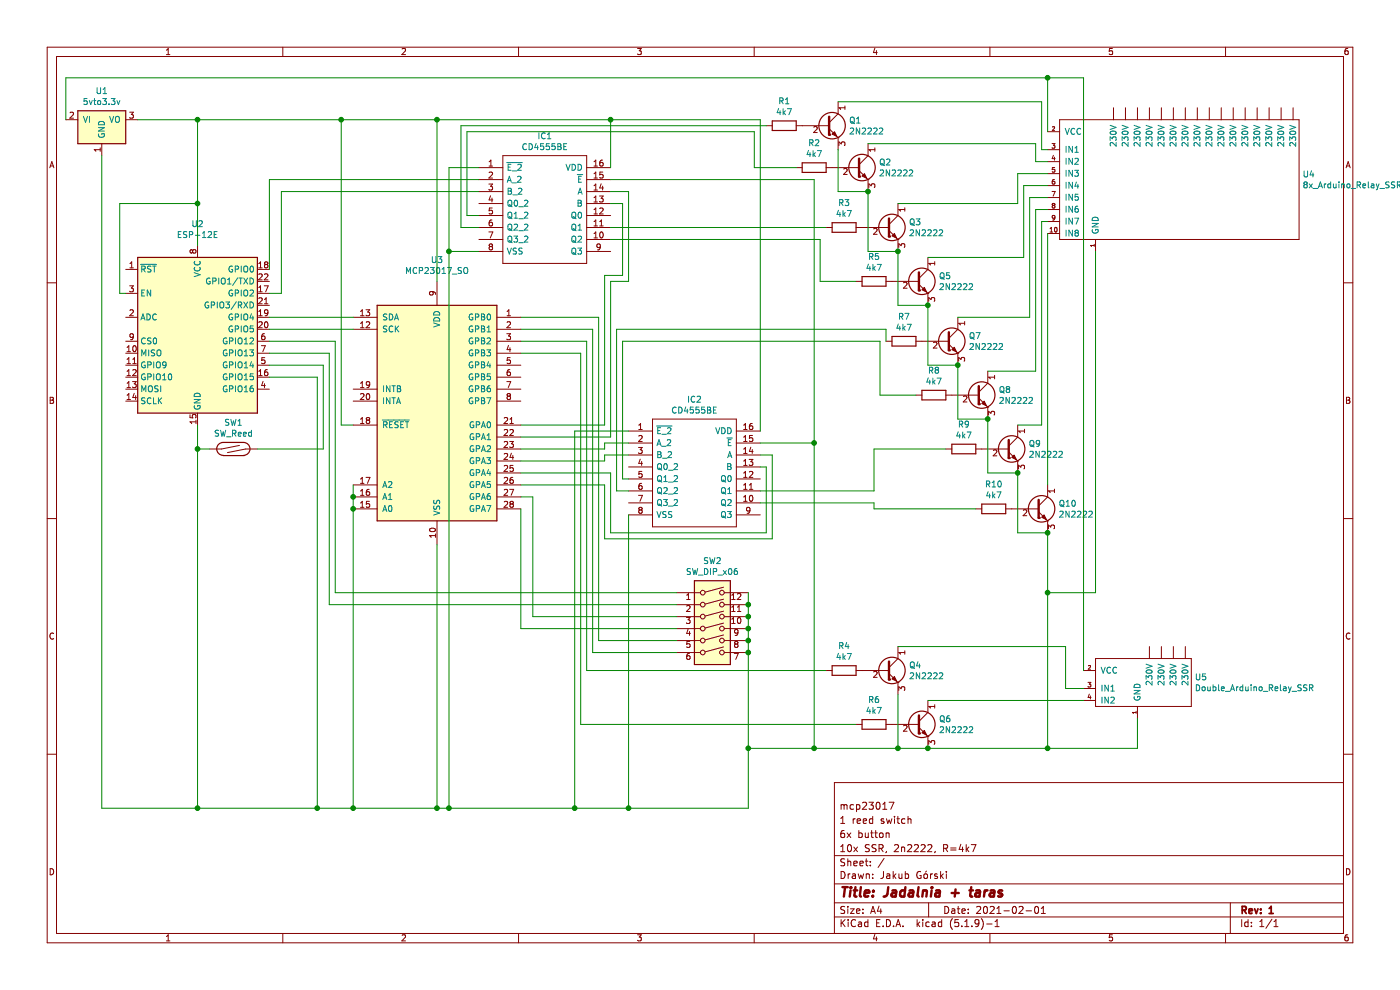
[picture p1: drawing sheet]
EESchema Schematic File Version 4
EELAYER 30 0
EELAYER END
$Descr A4 11693 8268
encoding utf-8
Sheet 1 1
Title "Jadalnia + taras"
Date "2021-02-01"
Rev "1"
Comp "Jakub Górski"
Comment1 "10x SSR, 2n2222, R=4k7"
Comment2 "6x button"
Comment3 "1 reed switch"
Comment4 "mcp23017"
$EndDescr
$Comp
L Arduino_Relay:5vto3.3v U1
U 1 1
P 850 1000
F 0 "U1" H 850 1242 50  0000 C CNN
F 1 "5vto3.3v" H 850 1151 50  0000 C CNN
F 2 "Arduino Relay:5v to 3.3v" H 850 1250 50  0001 C CNN
F 3 "" H 850 1250 50  0001 C CNN
	1    850  1000
	1    0    0    -1  
$EndComp
$Comp
L Interface_Expansion:MCP23017_SO U3
U 1 1
P 3650 3450
F 0 "U3" H 3650 4731 50  0000 C CNN
F 1 "MCP23017_SO" H 3650 4640 50  0000 C CNN
F 2 "Package_DIP:DIP-28_W7.62mm" H 3850 2450 50  0001 L CNN
F 3 "http://ww1.microchip.com/downloads/en/DeviceDoc/20001952C.pdf" H 3850 2350 50  0001 L CNN
	1    3650 3450
	1    0    0    -1  
$EndComp
$Comp
L SamacSys_Parts:CD4555BE IC1
U 1 1
P 4000 1400
F 0 "IC1" H 4550 1665 50  0000 C CNN
F 1 "CD4555BE" H 4550 1574 50  0000 C CNN
F 2 "Arduino Relay:CD4555BE" H 4950 1500 50  0001 L CNN
F 3 "http://www.ti.com/lit/gpn/cd4555b" H 4950 1400 50  0001 L CNN
F 4 "CMOS Dual Binary to 1-of-4 Decoder/Demultiplexer with Outputs High on Select" H 4950 1300 50  0001 L CNN "Description"
F 5 "" H 4950 1200 50  0001 L CNN "Height"
F 6 "Texas Instruments" H 4950 1100 50  0001 L CNN "Manufacturer_Name"
F 7 "CD4555BE" H 4950 1000 50  0001 L CNN "Manufacturer_Part_Number"
F 8 "595-CD4555BE" H 4950 900 50  0001 L CNN "Mouser Part Number"
F 9 "https://www.mouser.com/Search/Refine.aspx?Keyword=595-CD4555BE" H 4950 800 50  0001 L CNN "Mouser Price/Stock"
F 10 "" H 4950 700 50  0001 L CNN "RS Part Number"
F 11 "" H 4950 600 50  0001 L CNN "RS Price/Stock"
	1    4000 1400
	1    0    0    -1  
$EndComp
Wire Wire Line
	2250 2650 2950 2650
Wire Wire Line
	2950 2750 2250 2750
Wire Wire Line
	2950 4050 2950 4150
Connection ~ 2950 4150
Wire Wire Line
	2950 4150 2950 4250
Wire Wire Line
	2950 3550 2850 3550
$Comp
L RF_Module:ESP-12E U2
U 1 1
P 1650 2850
F 0 "U2" H 1650 3831 50  0000 C CNN
F 1 "ESP-12E" H 1650 3740 50  0000 C CNN
F 2 "ESP8266:ESP-12E" H 1650 2850 50  0001 C CNN
F 3 "http://wiki.ai-thinker.com/_media/esp8266/esp8266_series_modules_user_manual_v1.1.pdf" H 1300 2950 50  0001 C CNN
	1    1650 2850
	1    0    0    -1  
$EndComp
Wire Wire Line
	2250 2450 2350 2450
$Comp
L SamacSys_Parts:CD4555BE IC2
U 1 1
P 5250 3600
F 0 "IC2" H 5800 3865 50  0000 C CNN
F 1 "CD4555BE" H 5800 3774 50  0000 C CNN
F 2 "Arduino Relay:CD4555BE" H 6200 3700 50  0001 L CNN
F 3 "http://www.ti.com/lit/gpn/cd4555b" H 6200 3600 50  0001 L CNN
F 4 "CMOS Dual Binary to 1-of-4 Decoder/Demultiplexer with Outputs High on Select" H 6200 3500 50  0001 L CNN "Description"
F 5 "" H 6200 3400 50  0001 L CNN "Height"
F 6 "Texas Instruments" H 6200 3300 50  0001 L CNN "Manufacturer_Name"
F 7 "CD4555BE" H 6200 3200 50  0001 L CNN "Manufacturer_Part_Number"
F 8 "595-CD4555BE" H 6200 3100 50  0001 L CNN "Mouser Part Number"
F 9 "https://www.mouser.com/Search/Refine.aspx?Keyword=595-CD4555BE" H 6200 3000 50  0001 L CNN "Mouser Price/Stock"
F 10 "" H 6200 2900 50  0001 L CNN "RS Part Number"
F 11 "" H 6200 2800 50  0001 L CNN "RS Price/Stock"
	1    5250 3600
	1    0    0    -1  
$EndComp
Wire Wire Line
	4350 3650 5100 3650
Wire Wire Line
	5200 2300 5050 2300
$Comp
L Switch:SW_DIP_x06 SW2
U 1 1
P 5950 5250
F 0 "SW2" H 5950 5817 50  0000 C CNN
F 1 "SW_DIP_x06" H 5950 5726 50  0000 C CNN
F 2 "Connector_PinHeader_2.54mm:PinHeader_1x06_P2.54mm_Vertical" H 5950 5250 50  0001 C CNN
F 3 "~" H 5950 5250 50  0001 C CNN
	1    5950 5250
	1    0    0    -1  
$EndComp
Wire Wire Line
	2250 2850 2800 2850
Wire Wire Line
	2800 2850 2800 4950
Wire Wire Line
	2800 4950 5650 4950
Wire Wire Line
	2250 2950 2750 2950
Wire Wire Line
	2750 2950 2750 5050
Wire Wire Line
	2750 5050 5650 5050
$Comp
L Switch:SW_Reed SW1
U 1 1
P 1950 3750
F 0 "SW1" H 1950 3972 50  0000 C CNN
F 1 "SW_Reed" H 1950 3881 50  0000 C CNN
F 2 "Connector_PinSocket_2.54mm:PinSocket_1x02_P2.54mm_Vertical" H 1950 3750 50  0001 C CNN
F 3 "~" H 1950 3750 50  0001 C CNN
	1    1950 3750
	1    0    0    -1  
$EndComp
Wire Wire Line
	2700 3050 2250 3050
Wire Wire Line
	4350 4150 4450 4150
Wire Wire Line
	4350 2650 5000 2650
Wire Wire Line
	5000 2650 5000 5350
Wire Wire Line
	5000 5350 5650 5350
Wire Wire Line
	4350 2750 4950 2750
Wire Wire Line
	4950 2750 4950 5450
Wire Wire Line
	4950 5450 5650 5450
Wire Wire Line
	4350 2850 4900 2850
Wire Wire Line
	4900 2850 4900 5600
Wire Wire Line
	4350 2950 4850 2950
Wire Wire Line
	1650 6750 2650 6750
Wire Wire Line
	3650 6750 3650 4550
Wire Wire Line
	850  6750 1650 6750
Connection ~ 1650 6750
Wire Wire Line
	3650 6750 3750 6750
Wire Wire Line
	6250 6750 6250 6250
Connection ~ 3650 6750
Connection ~ 6250 5050
Wire Wire Line
	6250 5050 6250 4950
Connection ~ 6250 5150
Wire Wire Line
	6250 5150 6250 5050
Connection ~ 6250 5250
Wire Wire Line
	6250 5250 6250 5150
Connection ~ 6250 5350
Wire Wire Line
	6250 5350 6250 5250
Connection ~ 6250 5450
Wire Wire Line
	6250 5450 6250 5350
Wire Wire Line
	1650 3550 1650 3750
Wire Wire Line
	2700 3750 2150 3750
Wire Wire Line
	2700 3050 2700 3750
Wire Wire Line
	1750 3750 1650 3750
Connection ~ 1650 3750
Wire Wire Line
	1650 3750 1650 6750
Wire Wire Line
	4000 2100 3750 2100
Wire Wire Line
	3750 2100 3750 6750
Connection ~ 3750 6750
Wire Wire Line
	3750 6750 4800 6750
Wire Wire Line
	4000 1400 3750 1400
Wire Wire Line
	3750 1400 3750 2100
Connection ~ 3750 2100
Wire Wire Line
	5100 1500 6800 1500
Connection ~ 5250 6750
Wire Wire Line
	5250 6750 6250 6750
Connection ~ 4800 6750
Wire Wire Line
	4800 6750 5250 6750
Wire Wire Line
	6350 1000 5100 1000
Wire Wire Line
	5100 1400 5100 1000
Connection ~ 5100 1000
Wire Wire Line
	5100 1000 3650 1000
Wire Wire Line
	2850 1000 2850 3550
Wire Wire Line
	3650 1000 3650 2350
Connection ~ 3650 1000
Wire Wire Line
	3650 1000 2850 1000
Wire Wire Line
	1650 1000 1150 1000
Wire Wire Line
	1650 1000 1650 1700
Wire Wire Line
	1650 1000 2850 1000
Connection ~ 1650 1000
Connection ~ 2850 1000
Wire Wire Line
	2950 4250 2950 6750
Connection ~ 2950 4250
Connection ~ 2950 6750
Wire Wire Line
	2950 6750 3650 6750
Wire Wire Line
	550  650  550  1000
$Comp
L Device:Q_NPN_CBE Q4
U 1 1
P 7400 5600
F 0 "Q4" H 7591 5646 50  0000 L CNN
F 1 "2N2222" H 7591 5555 50  0000 L CNN
F 2 "Package_TO_SOT_THT:TO-92" H 7600 5700 50  0001 C CNN
F 3 "~" H 7400 5600 50  0001 C CNN
	1    7400 5600
	1    0    0    -1  
$EndComp
$Comp
L Device:Q_NPN_CBE Q6
U 1 1
P 7650 6050
F 0 "Q6" H 7841 6096 50  0000 L CNN
F 1 "2N2222" H 7841 6005 50  0000 L CNN
F 2 "Package_TO_SOT_THT:TO-92" H 7850 6150 50  0001 C CNN
F 3 "~" H 7650 6050 50  0001 C CNN
	1    7650 6050
	1    0    0    -1  
$EndComp
$Comp
L Device:R R4
U 1 1
P 7050 5600
F 0 "R4" V 6843 5600 50  0000 C CNN
F 1 "4k7" V 6934 5600 50  0000 C CNN
F 2 "Resistor_THT:R_Axial_DIN0204_L3.6mm_D1.6mm_P7.62mm_Horizontal" V 6980 5600 50  0001 C CNN
F 3 "~" H 7050 5600 50  0001 C CNN
	1    7050 5600
	0    1    1    0   
$EndComp
Wire Wire Line
	4900 5600 6900 5600
Wire Wire Line
	4850 2950 4850 6050
Wire Wire Line
	7750 6250 7500 6250
Connection ~ 6250 6250
Wire Wire Line
	6250 5450 6250 6250
Connection ~ 6800 6250
Wire Wire Line
	6800 6250 6250 6250
$Comp
L Device:R R6
U 1 1
P 7300 6050
F 0 "R6" V 7093 6050 50  0000 C CNN
F 1 "4k7" V 7184 6050 50  0000 C CNN
F 2 "Resistor_THT:R_Axial_DIN0204_L3.6mm_D1.6mm_P7.62mm_Horizontal" V 7230 6050 50  0001 C CNN
F 3 "~" H 7300 6050 50  0001 C CNN
	1    7300 6050
	0    1    1    0   
$EndComp
Wire Wire Line
	4850 6050 7150 6050
Wire Wire Line
	7750 6250 8750 6250
Connection ~ 7750 6250
Wire Wire Line
	7750 5850 9050 5850
Wire Wire Line
	7500 5800 7500 6250
Connection ~ 7500 6250
Wire Wire Line
	7500 6250 6800 6250
Wire Wire Line
	7500 5400 8900 5400
Wire Wire Line
	8900 5400 8900 5750
Wire Wire Line
	8900 5750 9050 5750
Wire Wire Line
	9500 6000 9500 6250
$Comp
L Device:Q_NPN_CBE Q1
U 1 1
P 6900 1050
F 0 "Q1" H 7090 1096 50  0000 L CNN
F 1 "2N2222" H 7090 1005 50  0000 L CNN
F 2 "Package_TO_SOT_THT:TO-92" H 7100 1150 50  0001 C CNN
F 3 "~" H 6900 1050 50  0001 C CNN
	1    6900 1050
	1    0    0    -1  
$EndComp
$Comp
L Device:R R1
U 1 1
P 6550 1050
F 0 "R1" V 6343 1050 50  0000 C CNN
F 1 "4k7" V 6434 1050 50  0000 C CNN
F 2 "Resistor_THT:R_Axial_DIN0204_L3.6mm_D1.6mm_P7.62mm_Horizontal" V 6480 1050 50  0001 C CNN
F 3 "~" H 6550 1050 50  0001 C CNN
	1    6550 1050
	0    1    1    0   
$EndComp
Wire Wire Line
	3850 1050 6400 1050
$Comp
L Device:Q_NPN_CBE Q2
U 1 1
P 7150 1400
F 0 "Q2" H 7340 1446 50  0000 L CNN
F 1 "2N2222" H 7340 1355 50  0000 L CNN
F 2 "Package_TO_SOT_THT:TO-92" H 7350 1500 50  0001 C CNN
F 3 "~" H 7150 1400 50  0001 C CNN
	1    7150 1400
	1    0    0    -1  
$EndComp
$Comp
L Device:R R2
U 1 1
P 6800 1400
F 0 "R2" V 6593 1400 50  0000 C CNN
F 1 "4k7" V 6684 1400 50  0000 C CNN
F 2 "Resistor_THT:R_Axial_DIN0204_L3.6mm_D1.6mm_P7.62mm_Horizontal" V 6730 1400 50  0001 C CNN
F 3 "~" H 6800 1400 50  0001 C CNN
	1    6800 1400
	0    1    1    0   
$EndComp
Wire Wire Line
	3900 1100 6300 1100
Wire Wire Line
	6300 1100 6300 1400
Wire Wire Line
	6300 1400 6650 1400
$Comp
L Device:Q_NPN_CBE Q3
U 1 1
P 7400 1900
F 0 "Q3" H 7590 1946 50  0000 L CNN
F 1 "2N2222" H 7590 1855 50  0000 L CNN
F 2 "Package_TO_SOT_THT:TO-92" H 7600 2000 50  0001 C CNN
F 3 "~" H 7400 1900 50  0001 C CNN
	1    7400 1900
	1    0    0    -1  
$EndComp
$Comp
L Device:R R3
U 1 1
P 7050 1900
F 0 "R3" V 6843 1900 50  0000 C CNN
F 1 "4k7" V 6934 1900 50  0000 C CNN
F 2 "Resistor_THT:R_Axial_DIN0204_L3.6mm_D1.6mm_P7.62mm_Horizontal" V 6980 1900 50  0001 C CNN
F 3 "~" H 7050 1900 50  0001 C CNN
	1    7050 1900
	0    1    1    0   
$EndComp
$Comp
L Device:Q_NPN_CBE Q5
U 1 1
P 7650 2350
F 0 "Q5" H 7840 2396 50  0000 L CNN
F 1 "2N2222" H 7840 2305 50  0000 L CNN
F 2 "Package_TO_SOT_THT:TO-92" H 7850 2450 50  0001 C CNN
F 3 "~" H 7650 2350 50  0001 C CNN
	1    7650 2350
	1    0    0    -1  
$EndComp
$Comp
L Device:R R5
U 1 1
P 7300 2350
F 0 "R5" V 7093 2350 50  0000 C CNN
F 1 "4k7" V 7184 2350 50  0000 C CNN
F 2 "Resistor_THT:R_Axial_DIN0204_L3.6mm_D1.6mm_P7.62mm_Horizontal" V 7230 2350 50  0001 C CNN
F 3 "~" H 7300 2350 50  0001 C CNN
	1    7300 2350
	0    1    1    0   
$EndComp
$Comp
L Device:Q_NPN_CBE Q7
U 1 1
P 7900 2850
F 0 "Q7" H 8090 2896 50  0000 L CNN
F 1 "2N2222" H 8090 2805 50  0000 L CNN
F 2 "Package_TO_SOT_THT:TO-92" H 8100 2950 50  0001 C CNN
F 3 "~" H 7900 2850 50  0001 C CNN
	1    7900 2850
	1    0    0    -1  
$EndComp
$Comp
L Device:R R7
U 1 1
P 7550 2850
F 0 "R7" V 7343 2850 50  0000 C CNN
F 1 "4k7" V 7434 2850 50  0000 C CNN
F 2 "Resistor_THT:R_Axial_DIN0204_L3.6mm_D1.6mm_P7.62mm_Horizontal" V 7480 2850 50  0001 C CNN
F 3 "~" H 7550 2850 50  0001 C CNN
	1    7550 2850
	0    1    1    0   
$EndComp
$Comp
L Device:Q_NPN_CBE Q8
U 1 1
P 8150 3300
F 0 "Q8" H 8340 3346 50  0000 L CNN
F 1 "2N2222" H 8340 3255 50  0000 L CNN
F 2 "Package_TO_SOT_THT:TO-92" H 8350 3400 50  0001 C CNN
F 3 "~" H 8150 3300 50  0001 C CNN
	1    8150 3300
	1    0    0    -1  
$EndComp
$Comp
L Device:R R8
U 1 1
P 7800 3300
F 0 "R8" V 7593 3300 50  0000 C CNN
F 1 "4k7" V 7684 3300 50  0000 C CNN
F 2 "Resistor_THT:R_Axial_DIN0204_L3.6mm_D1.6mm_P7.62mm_Horizontal" V 7730 3300 50  0001 C CNN
F 3 "~" H 7800 3300 50  0001 C CNN
	1    7800 3300
	0    1    1    0   
$EndComp
$Comp
L Device:Q_NPN_CBE Q9
U 1 1
P 8400 3750
F 0 "Q9" H 8590 3796 50  0000 L CNN
F 1 "2N2222" H 8590 3705 50  0000 L CNN
F 2 "Package_TO_SOT_THT:TO-92" H 8600 3850 50  0001 C CNN
F 3 "~" H 8400 3750 50  0001 C CNN
	1    8400 3750
	1    0    0    -1  
$EndComp
$Comp
L Device:R R9
U 1 1
P 8050 3750
F 0 "R9" V 7843 3750 50  0000 C CNN
F 1 "4k7" V 7934 3750 50  0000 C CNN
F 2 "Resistor_THT:R_Axial_DIN0204_L3.6mm_D1.6mm_P7.62mm_Horizontal" V 7980 3750 50  0001 C CNN
F 3 "~" H 8050 3750 50  0001 C CNN
	1    8050 3750
	0    1    1    0   
$EndComp
$Comp
L Device:Q_NPN_CBE Q10
U 1 1
P 8650 4250
F 0 "Q10" H 8840 4296 50  0000 L CNN
F 1 "2N2222" H 8840 4205 50  0000 L CNN
F 2 "Package_TO_SOT_THT:TO-92" H 8850 4350 50  0001 C CNN
F 3 "~" H 8650 4250 50  0001 C CNN
	1    8650 4250
	1    0    0    -1  
$EndComp
Wire Wire Line
	7250 1600 7000 1600
Wire Wire Line
	7000 1600 7000 1250
Wire Wire Line
	7250 1600 7250 2100
Wire Wire Line
	7250 2100 7500 2100
Connection ~ 7250 1600
Wire Wire Line
	7750 2550 7500 2550
Wire Wire Line
	7500 2550 7500 2100
Connection ~ 7500 2100
Wire Wire Line
	8000 3050 7750 3050
Wire Wire Line
	7750 3050 7750 2550
Connection ~ 7750 2550
Wire Wire Line
	8250 3500 8000 3500
Wire Wire Line
	8000 3500 8000 3050
Connection ~ 8000 3050
Wire Wire Line
	8500 3950 8250 3950
Wire Wire Line
	8250 3950 8250 3500
Connection ~ 8250 3500
Wire Wire Line
	8750 4450 8500 4450
Wire Wire Line
	8500 4450 8500 3950
Connection ~ 8500 3950
Wire Wire Line
	8750 1950 8750 4050
Wire Wire Line
	8500 3550 8700 3550
Wire Wire Line
	8700 3550 8700 1850
Wire Wire Line
	8700 1850 8750 1850
Wire Wire Line
	8250 3100 8650 3100
Wire Wire Line
	8650 3100 8650 1750
Wire Wire Line
	8650 1750 8750 1750
Wire Wire Line
	8000 2650 8600 2650
Wire Wire Line
	8600 2650 8600 1650
Wire Wire Line
	8600 1650 8750 1650
Wire Wire Line
	7750 2150 8550 2150
Wire Wire Line
	8550 2150 8550 1550
Wire Wire Line
	8550 1550 8750 1550
Wire Wire Line
	7500 1700 8500 1700
Wire Wire Line
	8500 1700 8500 1450
Wire Wire Line
	8500 1450 8750 1450
Wire Wire Line
	7250 1200 8650 1200
Wire Wire Line
	8650 1200 8650 1350
Wire Wire Line
	8650 1350 8750 1350
Wire Wire Line
	8700 850  8700 1250
Wire Wire Line
	8700 1250 8750 1250
Wire Wire Line
	7000 850  8700 850 
Wire Wire Line
	8750 650  8750 1100
Wire Wire Line
	550  650  8750 650 
Wire Wire Line
	8750 4450 8750 4950
Connection ~ 8750 4450
Connection ~ 8750 6250
Wire Wire Line
	9150 2100 9150 4950
Wire Wire Line
	9150 4950 8750 4950
Connection ~ 8750 4950
Wire Wire Line
	8750 4950 8750 6250
Wire Wire Line
	8750 6250 9500 6250
Wire Wire Line
	850  1300 850  6750
Wire Wire Line
	6850 2350 7150 2350
Wire Wire Line
	7400 2850 7400 2750
Wire Wire Line
	7400 2750 5150 2750
Wire Wire Line
	5200 2850 7350 2850
Wire Wire Line
	7350 2850 7350 3300
Wire Wire Line
	7350 3300 7650 3300
Wire Wire Line
	9050 5600 9050 650 
Wire Wire Line
	9050 650  8750 650 
Connection ~ 8750 650 
Wire Wire Line
	2250 3150 2650 3150
Wire Wire Line
	2650 3150 2650 6750
Connection ~ 2650 6750
Wire Wire Line
	2650 6750 2950 6750
Wire Wire Line
	1050 2450 1000 2450
Wire Wire Line
	1000 2450 1000 1700
Wire Wire Line
	1000 1700 1650 1700
Connection ~ 1650 1700
Wire Wire Line
	1650 1700 1650 2050
$Comp
L Arduino_Relay:8x_Arduino_Relay_SSR U4
U 1 1
P 9850 1500
F 0 "U4" H 10878 1546 50  0000 L CNN
F 1 "8x_Arduino_Relay_SSR" H 10878 1455 50  0000 L CNN
F 2 "Connector_PinHeader_2.54mm:PinHeader_1x10_P2.54mm_Vertical" H 9850 3200 50  0001 C CNN
F 3 "" H 9850 3200 50  0001 C CNN
	1    9850 1500
	1    0    0    -1  
$EndComp
$Comp
L Arduino_Relay:Double_Arduino_Relay_SSR U5
U 1 1
P 9550 5700
F 0 "U5" H 9978 5746 50  0000 L CNN
F 1 "Double_Arduino_Relay_SSR" H 9978 5655 50  0000 L CNN
F 2 "Connector_PinHeader_2.54mm:PinHeader_1x04_P2.54mm_Vertical" H 9550 7400 50  0001 C CNN
F 3 "" H 9550 7400 50  0001 C CNN
	1    9550 5700
	1    0    0    -1  
$EndComp
Wire Wire Line
	4350 5250 4350 4250
Wire Wire Line
	4350 5250 5650 5250
Wire Wire Line
	4450 5150 4450 4150
Wire Wire Line
	4450 5150 5650 5150
Wire Wire Line
	4350 3750 5050 3750
Wire Wire Line
	4350 3850 5050 3850
Wire Wire Line
	5150 2750 5150 4100
Wire Wire Line
	5200 2850 5200 4000
Wire Wire Line
	4800 3600 5250 3600
Wire Wire Line
	4800 3600 4800 6750
Wire Wire Line
	5050 3750 5050 3700
Wire Wire Line
	5050 3700 5250 3700
Wire Wire Line
	5050 3850 5050 3800
Wire Wire Line
	5050 3800 5250 3800
Wire Wire Line
	5200 4000 5250 4000
Wire Wire Line
	5150 4100 5250 4100
Wire Wire Line
	5250 4300 5250 6750
Wire Wire Line
	6350 3700 6800 3700
Connection ~ 6800 3700
Wire Wire Line
	6800 3700 6800 6250
Wire Wire Line
	6800 1500 6800 3700
Wire Wire Line
	6350 4100 7300 4100
Wire Wire Line
	7300 4100 7300 3750
Wire Wire Line
	7300 3750 7900 3750
Wire Wire Line
	4350 3950 5100 3950
Wire Wire Line
	5100 3950 5100 4450
Wire Wire Line
	5100 4450 6400 4450
Wire Wire Line
	6400 4450 6400 3900
Wire Wire Line
	6400 3900 6350 3900
Wire Wire Line
	4350 4050 5050 4050
Wire Wire Line
	5050 4050 5050 4500
Wire Wire Line
	5050 4500 6450 4500
Wire Wire Line
	6450 4500 6450 3800
Wire Wire Line
	6450 3800 6350 3800
Wire Wire Line
	6350 1000 6350 3600
Wire Wire Line
	5200 1700 5100 1700
Wire Wire Line
	5200 1700 5200 2300
Wire Wire Line
	5250 1600 5100 1600
Wire Wire Line
	5100 1900 6900 1900
Wire Wire Line
	5100 2000 6850 2000
Wire Wire Line
	6850 2000 6850 2350
Wire Wire Line
	5250 1600 5250 2350
Wire Wire Line
	5100 2350 5250 2350
Wire Wire Line
	5100 3650 5100 2350
Wire Wire Line
	5050 3550 4350 3550
Wire Wire Line
	5050 2300 5050 3550
Wire Wire Line
	2250 1500 2250 2250
Wire Wire Line
	2350 1600 2350 2450
Wire Wire Line
	2250 1500 4000 1500
Wire Wire Line
	2350 1600 4000 1600
Wire Wire Line
	4000 1800 3900 1800
Wire Wire Line
	3900 1800 3900 1100
Wire Wire Line
	3850 1050 3850 1900
Wire Wire Line
	3850 1900 4000 1900
$Comp
L Device:R R10
U 1 1
P 8300 4250
F 0 "R10" V 8093 4250 50  0000 C CNN
F 1 "4k7" V 8184 4250 50  0000 C CNN
F 2 "Resistor_THT:R_Axial_DIN0204_L3.6mm_D1.6mm_P7.62mm_Horizontal" V 8230 4250 50  0001 C CNN
F 3 "~" H 8300 4250 50  0001 C CNN
	1    8300 4250
	0    1    1    0   
$EndComp
Wire Wire Line
	6350 4200 7300 4200
Wire Wire Line
	7300 4200 7300 4250
Wire Wire Line
	7300 4250 8150 4250
$EndSCHEMATC
